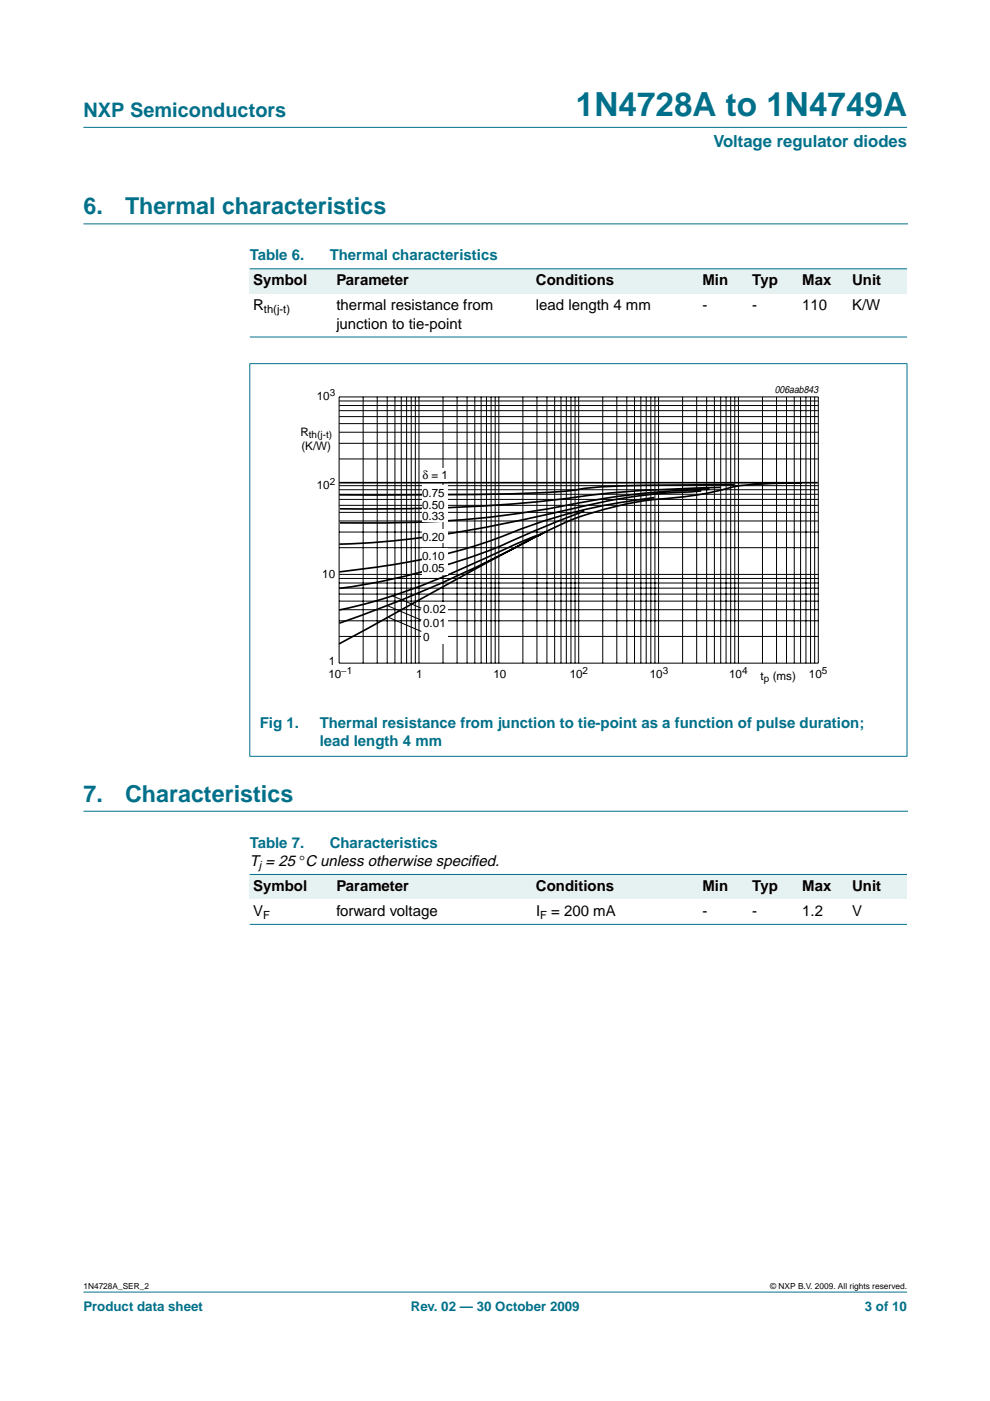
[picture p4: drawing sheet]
<svg xmlns="http://www.w3.org/2000/svg" width="210mm" height="297mm" viewBox="0 0 210 297" stroke-linecap="round" stroke-linejoin="round" font-family="sans-serif">
<g fill="#00708a" stroke="#00708a" stroke-width=".21">
<path d="M17.7 273.9h174.6z"/>
<path d="M17.7 27h174.6z"/>
</g>
<path d="M17.7 47.5h174.7M17.7 172h174.7" fill="none" stroke="#00708a" stroke-width=".21"/>
<g fill="#e6f2f2">
<path d="M53 57h17.6v5.3h-17.6z" fill-rule="evenodd"/>
<path d="M70.6 57h42.3v5.3h-42.3z" fill-rule="evenodd"/>
<path d="M112.9 57h28.3v5.3h-28.3z" fill-rule="evenodd"/>
<path d="M141.2 57h7v5.3h-7z" fill-rule="evenodd"/>
<path d="M148.2 57h10.6v5.3h-10.6z" fill-rule="evenodd"/>
<path d="M158.8 57h10.6v5.3h-10.6z" fill-rule="evenodd"/>
<path d="M169.4 57h10.6v5.3h-10.6z" fill-rule="evenodd"/>
<path d="M180 57h12.3v5.3h-12.3z" fill-rule="evenodd"/>
</g>
<g fill="#00708a" stroke="#00708a" stroke-width=".21">
<path d="M53 57h139.3z"/>
<path d="M53 71.5h139.3z"/>
<path d="M53 77.1v83.2z"/>
<path d="M192.3 77.1v83.2z"/>
<path d="M52.9 77.1h139.5z"/>
<path d="M52.9 160.4h139.5z"/>
</g>
<path d="M59.2 81.3h127v66.4h-127z" fill="none" stroke="#fff" stroke-width=".21"/>
<g fill="none" stroke="#000" stroke-width=".21">
<path d="M71.9 84.2h101.6v56.4h-101.6zM71.9 97.3h101.6M71.9 94h101.6M71.9 91.6h101.6M71.9 89.8h101.6M71.9 88.3h101.6M71.9 87.1h101.6M71.9 86h101.6M71.9 85h101.6M77 84.2v56.4M80 84.2v56.4M82.1 84.2v56.4"/>
<path d="M83.7 84.2v56.4M85.1 84.2v56.4M86.2 84.2v56.4M87.2 84.2v56.4M88.1 84.2v56.4M88.8 84.2v56.4M93.9 84.2v56.4M96.9 84.2v56.4M99 84.2v56.4M100.7 84.2v56.4M102 84.2v56.4M103.1 84.2v56.4"/>
<path d="M104.1 84.2v56.4M105 84.2v56.4M105.8 84.2v56.4M110.9 84.2v56.4M113.8 84.2v56.4M116 84.2v56.4M117.6 84.2v56.4M118.9 84.2v56.4M120.1 84.2v56.4M121.1 84.2v56.4M121.9 84.2v56.4M122.7 84.2v56.4"/>
<path d="M127.8 84.2v56.4M130.8 84.2v56.4M132.9 84.2v56.4M134.5 84.2v56.4M135.9 84.2v56.4M137 84.2v56.4M138 84.2v56.4M138.9 84.2v56.4M139.6 84.2v56.4M144.7 84.2v56.4M147.7 84.2v56.4M149.8 84.2v56.4"/>
<path d="M151.5 84.2v56.4M152.8 84.2v56.4M153.9 84.2v56.4M154.9 84.2v56.4M155.8 84.2v56.4M156.6 84.2v56.4M161.7 84.2v56.4M164.6 84.2v56.4M166.8 84.2v56.4M168.4 84.2v56.4M169.7 84.2v56.4M170.9 84.2v56.4"/>
<path d="M171.9 84.2v56.4M172.7 84.2v56.4M71.9 116.1h101.6M71.9 112.8h101.6M71.9 110.5h101.6M71.9 108.6h101.6M71.9 107.1h101.6M71.9 105.9h101.6M71.9 104.8h101.6M71.9 103.8h101.6M71.9 103h101.6M71.9 131.6h101.6"/>
<path d="M71.9 129.3h101.6M71.9 127.4h101.6M71.9 126h101.6M71.9 124.7h101.6M71.9 123.6h101.6M71.9 122.6h101.6M71.9 134.9h101.6M71.9 121.8h101.6"/>
</g>
<path d="M71.9 102.3h101.5M113.4 113.8a262.3 262.3 0 0 1-41.5 18.3M115.6 112.8l-1.3 .7 .3-.2a253.6 253.6 0 0 0-18.1 7.9 122.5 122.5 0 0 1-24.5 8.1M123.9 108.4a315.8 315.8 0 0 0-20 8.3 150.1 150.1 0 0 1-32 8M138.7 105.5a119.3 119.3 0 0 0-33.3 8.6 139.7 139.7 0 0 1-32.5 7l-1 .2M148.7 104.1l-1.4 .1a112.9 112.9 0 0 0-26.1 3.7 276.8 276.8 0 0 1-43.2 7.2l-6.1 .3M150.4 103.8a169.4 169.4 0 0 0-33.6 4 227.4 227.4 0 0 1-44.7 3.1M152.8 103.3a271.3 271.3 0 0 0-37.4 2.9 372.4 372.4 0 0 1-43.3 1.7M155.7 102.8a491.6 491.6 0 0 0-30.6 .6 92.6 92.6 0 0 1-16.7 1.3l-15.2 .2h-21.3M170 102.4l-8.4 .2a31.5 31.5 0 0 0-10 1.6 87.1 87.1 0 0 1-13.4 1.8 72.6 72.6 0 0 0-27.5 9.3l-38.8 21.2" fill="none" stroke="#000" stroke-width=".35"/>
<g fill="#fff">
<path d="M89.4 127.7h5.6v8.8h-5.6z"/>
<path d="M89.4 102.9h5.5v2.9h-5.5z"/>
<path d="M89.4 99.2h5.5v2.9h-5.5z"/>
<path d="M89.4 105.6h5.5v2.8h-5.5z"/>
<path d="M89.4 108.4h5.5v2.3h-5.5z"/>
<path d="M89.4 112.3h5.5v2.8h-5.5z"/>
<path d="M89.4 116.3h5.5v2.9h-5.5z"/>
<path d="M89.4 119h5.5v2.9h-5.5z"/>
</g>
<g fill="#fff" stroke="#000" stroke-width=".21">
<path d="M83.1 126.3l6.2 2.6z"/>
<path d="M82.3 128.5l7 3z"/>
<path d="M82.3 130.9l7 3z"/>
</g>
<g fill="#e6f2f2">
<path d="M53 185.4h17.6v5.3h-17.6z" fill-rule="evenodd"/>
<path d="M70.6 185.4h42.3v5.3h-42.3z" fill-rule="evenodd"/>
<path d="M112.9 185.4h28.3v5.3h-28.3z" fill-rule="evenodd"/>
<path d="M141.2 185.4h7v5.3h-7z" fill-rule="evenodd"/>
<path d="M148.2 185.4h10.6v5.3h-10.6z" fill-rule="evenodd"/>
<path d="M158.8 185.4h10.6v5.3h-10.6z" fill-rule="evenodd"/>
<path d="M169.4 185.4h10.6v5.3h-10.6z" fill-rule="evenodd"/>
<path d="M180 185.4h12.3v5.3h-12.3z" fill-rule="evenodd"/>
</g>
<g fill="#00708a" stroke="#00708a" stroke-width=".21">
<path d="M53 185.4h139.3z"/>
<path d="M53 196h139.3z"/>
</g>
<text font-size="7.1" fill="#00708a" x="122.1" y="24.7">1N4728A to 1N4749A</text>
<g font-size="4.9" fill="#00708a">
<text x="17.7" y="45.5">6.</text>
<text x="26.5" y="45.5">Thermal characteristics</text>
<text x="17.7" y="170">7.</text>
<text x="26.5" y="170">Characteristics</text>
</g>
<text font-size="4.2" fill="#00708a" x="17.7" y="24.9">NXP Semiconductors</text>
<text font-size="3.5" fill="#00708a" x="151.3" y="31.1">Voltage regulator diodes</text>
<g font-size="3.2" fill="#00708a">
<text x="53" y="55.2">Table 6.</text>
<text x="69.9" y="55.2">Thermal characteristics</text>
<text x="55.1" y="154.4">Fig 1.</text>
<text x="67.8" y="154.4">Thermal resistance from junction to tie-point as a function of pulse duration;</text>
<text x="67.8" y="158.2">lead length 4 mm</text>
<text x="53" y="179.8">Table 7.</text>
<text x="69.9" y="179.8">Characteristics</text>
</g>
<g font-size="3.2">
<text x="53.7" y="60.5">Symbol</text>
<text x="53.7" y="65.8">R</text>
<text x="71.3" y="60.5">Parameter</text>
<text x="71.3" y="65.8">thermal resistance from</text>
<text x="113.6" y="65.8">lead length 4 mm</text>
<text x="113.6" y="60.5">Conditions</text>
<text x="148.9" y="65.8">-</text>
<text x="148.9" y="60.5">Min</text>
<text x="159.5" y="65.8">-</text>
<text x="159.5" y="60.5">Typ</text>
<text x="170.1" y="65.8">110</text>
<text x="170.1" y="60.5">Max</text>
<text x="180.7" y="65.8">K/W</text>
<text x="180.7" y="60.5">Unit</text>
<text x="71.3" y="69.7">junction to tie-point</text>
<text x="53" y="183.6">T = 25 °C unless otherwise specif</text>
<text x="99.9" y="183.6">ied.</text>
<text x="53.7" y="188.9">Symbol</text>
<text x="71.3" y="188.9">Parameter</text>
<text x="113.6" y="188.9">Conditions</text>
<text x="148.9" y="188.9">Min</text>
<text x="159.5" y="188.9">Typ</text>
<text x="170.1" y="188.9">Max</text>
<text x="180.7" y="188.9">Unit</text>
<text x="53.7" y="194.2">V</text>
<text x="71.3" y="194.2">forward voltage</text>
<text x="113.6" y="194.2">I</text>
<text x="116.9" y="194.2">= 200 mA</text>
<text x="148.9" y="194.2">-</text>
<text x="159.5" y="194.2">-</text>
<text x="170.1" y="194.2">1.2</text>
<text x="180.7" y="194.2">V</text>
</g>
<g font-size="2.8" fill="#00708a">
<text x="17.7" y="278">Product data sheet</text>
<text x="87.1" y="278">Rev. 02 — 30 October 2009</text>
<text x="183.4" y="278">3 of 10</text>
</g>
<g font-size="2.5">
<text x="67.2" y="84.8">10</text>
<text x="63.7" y="92.3">R</text>
<text x="63.9" y="95.3">(K/W)</text>
<text x="89.5" y="101.6">δ = 1</text>
<text x="67.2" y="103.7">10</text>
<text x="89.5" y="105.3">0.75</text>
<text x="89.5" y="107.9">0.50</text>
<text x="89.5" y="110.2">0.33</text>
<text x="89.5" y="114.6">0.20</text>
<text x="89.5" y="118.7">0.10</text>
<text x="68.3" y="122.6">10</text>
<text x="89.5" y="121.4">0.05</text>
<text x="89.7" y="129.9">0.02</text>
<text x="89.7" y="132.9">0.01</text>
<text x="89.7" y="135.9">0</text>
<text x="69.6" y="143.7">10</text>
<text x="69.7" y="141.1">1</text>
<text x="88.2" y="143.7">1</text>
<text x="104.6" y="143.7">10</text>
<text x="120.8" y="143.7">10</text>
<text x="137.8" y="143.7">10</text>
<text x="154.6" y="143.7">10</text>
<text x="171.5" y="143.7">10</text>
<text x="161.3" y="144.1">t</text>
<text x="163.8" y="144.1">(ms)</text>
</g>
<g font-size="2.4">
<text x="56" y="66.4">th(j-t)</text>
<text x="54.9" y="184.2">j</text>
<text x="55.8" y="194.8">F</text>
<text x="114.5" y="194.8">F</text>
</g>
<text font-size="2.2" x="164.3" y="83.3">006aab843</text>
<g font-size="2.1">
<text x="69.9" y="84">3</text>
<text x="65.5" y="92.8">th(j-t)</text>
<text x="69.9" y="102.9">2</text>
<text x="72.4" y="142.9">−1</text>
<text x="123.5" y="142.9">2</text>
<text x="140.5" y="142.9">3</text>
<text x="157.3" y="142.9">4</text>
<text x="174.3" y="142.9">5</text>
<text x="162" y="144.6">p</text>
</g>
<g font-size="1.8">
<text x="17.7" y="273.4">1N4728A_SER_2</text>
<text x="163.3" y="273.4">© NXP B.V. 2009. All rights reserved.</text>
</g>
</svg>
